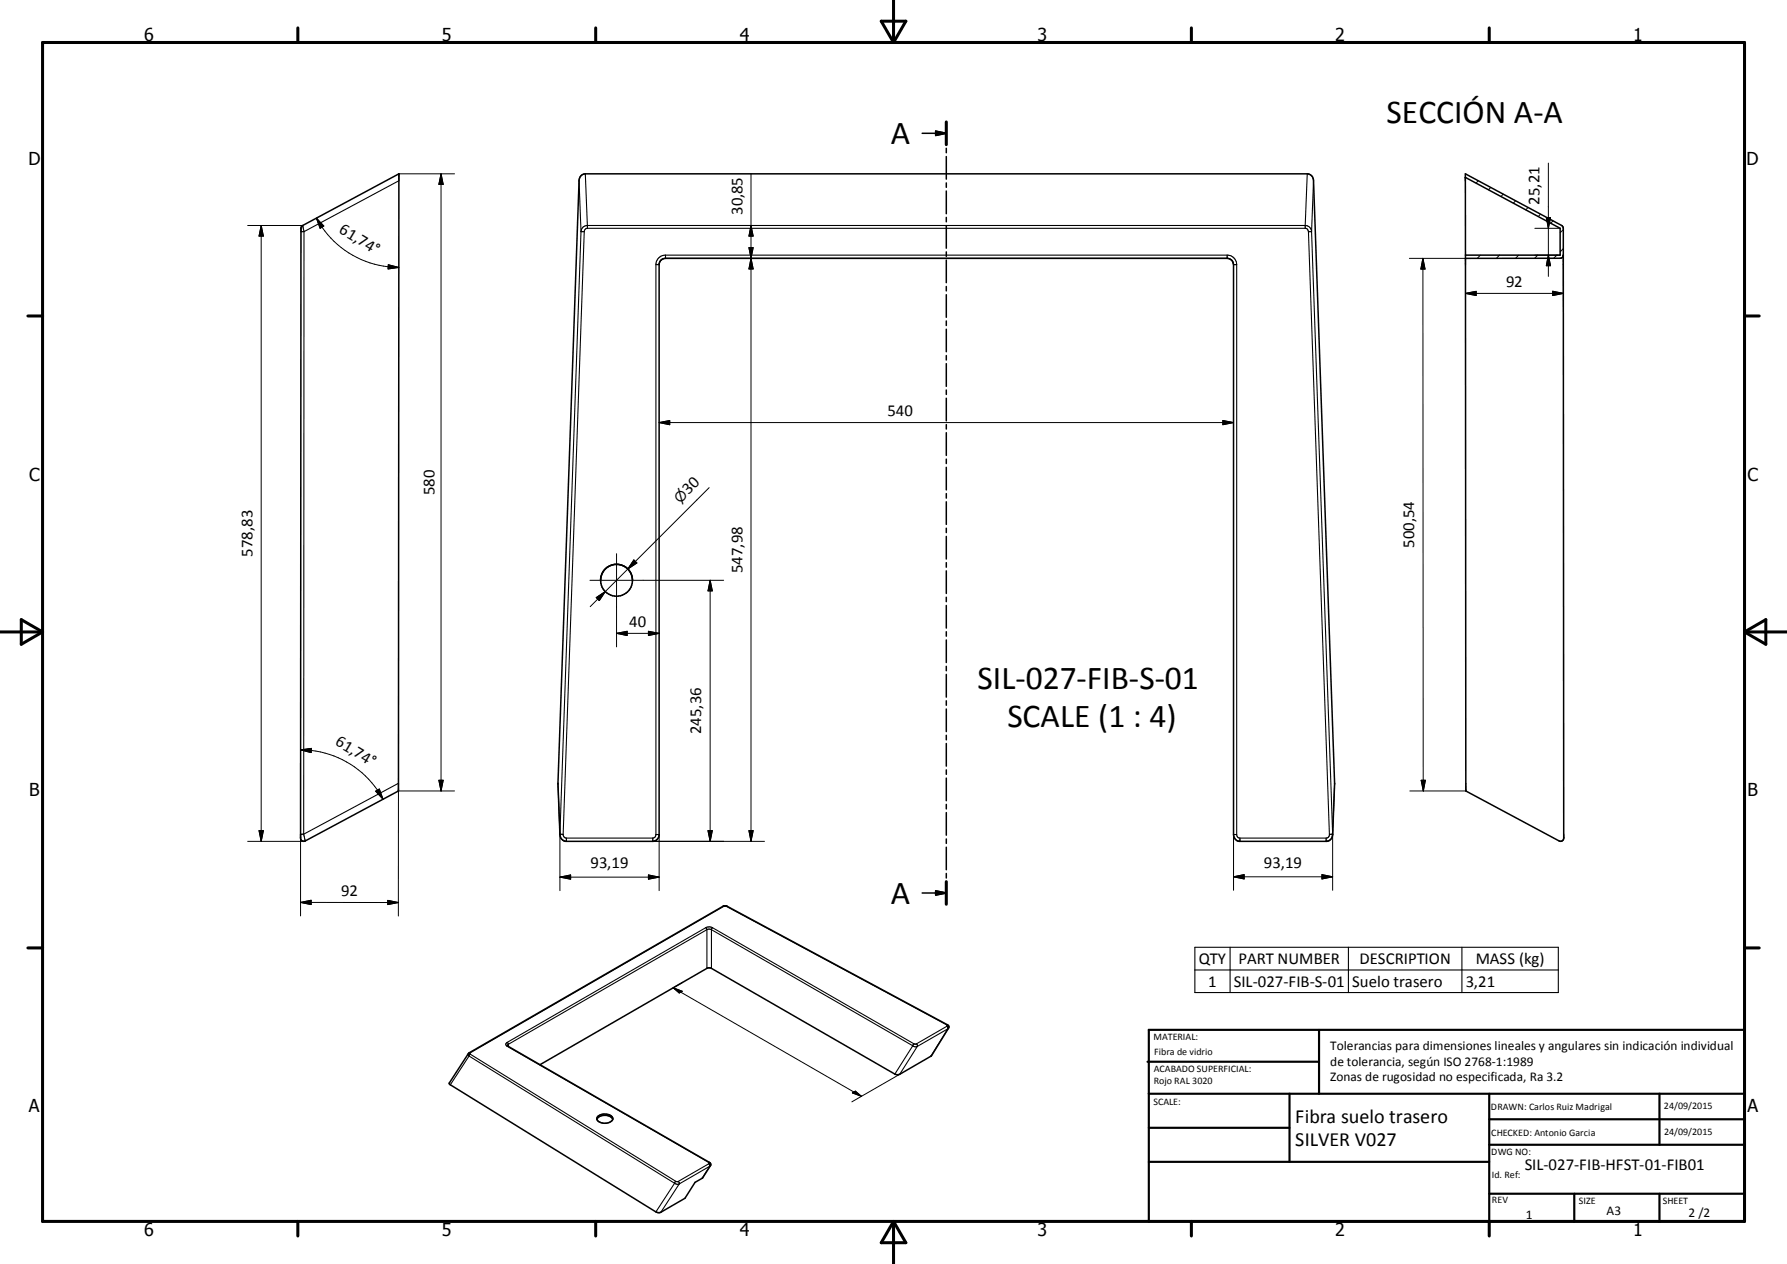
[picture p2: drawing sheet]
<svg xmlns="http://www.w3.org/2000/svg" width="420mm" height="297mm" viewBox="0 0 420 297" stroke-linecap="round" stroke-linejoin="round" font-family="sans-serif">
<g fill="none" stroke="#000" stroke-width=".36">
<path d="M216.8 31.3h5.6M219.9 30.8l2.5 .5-2.5 .5zM222.4 28.7v5.3M222.4 34.9v1M222.4 36.8v5.3M71 53.1l22.8-12.3-.1 145.1-21.9 11.7a.75 .75 0 0 1-1.2-.7l.1-143.3zM222.4 43v1M222.4 44.9v5.3M222.4 51.1v1M222.4 53v5.3M222.4 59.2v1.1M344.4 40.8l22.7 12.2 .3 .4 .1 143.5a.72 .72 0 0 1-1 .7l-22-11.7z"/>
<path d="M344.4 41.7l22.3 11.9v6.3h-22.2M367.4 59.9l-.2 .6-.5 .2h-22.2M154.9 62.2v133.9a1.65 1.65 0 0 1-1.3 1.6h-20.6a1.58 1.58 0 0 1-1.4-1.6l-.5-12 5-141.6a1.55 1.55 0 0 1 1.5-1.7h169.7a1.56 1.56 0 0 1 1.4 1.7l5 141.6-.5 12a1.58 1.58 0 0 1-1.3 1.6h-20.6a1.58 1.58 0 0 1-1.4-1.6v-133.9M154.9 62.2a1.46 1.46 0 0 1 1.5-1.5h132a1.51 1.51 0 0 1 1.5 1.5M222.4 61.1v5.3M222.4 67.3v1.1M222.4 69.2v5.4M222.4 75.4v1.1M222.4 77.3v5.4M222.4 83.5v1.1M222.4 85.4v5.4M222.4 91.6v1.1"/>
<path d="M222.4 93.6v5.3M222.4 99.8v1M222.4 101.7v5.3M222.4 107.9v1M222.4 109.8v5.3M222.4 116v1M222.4 117.9v5.3M141.6 134.6l-.2 .4M141.7 134.3a3.8 3.8 0 0 1 4.3-1.5 3.8 3.8 0 0 1 2.7 3.6M142.9 133.2l-.4 .3a3.7 3.7 0 0 0-1.3 2.9M143.1 133.1a3.7 3.7 0 0 1 5.5 2.4 3.7 3.7 0 0 1-3.8 4.6 3.7 3.7 0 0 1-3.4-4.9M222.4 124.1v1.1"/>
<path d="M222.4 126v5.3M222.4 132.2v1.1M222.4 134.1v5.4M222.4 140.3v1.1M222.4 142.3v5.3M222.4 148.4v1.1M222.4 150.4v5.3M222.4 156.6v1M222.4 158.5v5.3M222.4 164.7v1M222.4 166.6v5.3M222.4 172.8v1"/>
<path d="M222.4 174.7v5.3M222.4 180.9v1M222.4 182.8v5.3M222.4 189v1.1M222.4 190.9v5.3M222.4 197.1v1.1M222.4 199.1v5.3M216.8 209.8h5.6M219.9 209.3l2.5 .5-2.5 .5zM222.4 205.2v1.1M222.4 207.2v5.3M119.3 245.7l47.7 27.6v.5l-1.9 3-1.7 1-2.4 3.8-6 3.3-.8-.1-48.5-30-.1-.4 4.5-6.8 60.2-34.8 .6 .1 51.8 27.9 .3 .4v.4l-4.1 6.5-7.4 4.3-.8 .1-43.5-25-.7-.1-39.6 22.8"/>
<path d="M140.3 263a2.32 2.32 0 0 1 3.7 0M140.5 262.3a2.47 2.47 0 0 1 3.5 .4 1.73 1.73 0 0 1-2.4 1.2 1.12 1.12 0 0 1-1.2-1.4z"/>
</g>
<g fill="none" stroke="#000" stroke-width=".25">
<path d="M71.2 53l.3 1.4M71.5 54.4l-.8 .1M71.5 54.4l-.1 141.6M93.8 42.5l-22.3 11.9M136.1 42.5l.5 11.9M136.6 54.4l.7 .1M136.6 54.4l-5 141.6M137.3 54.5l-4.9 141.5M137.6 40.8l.5 12.2M138.1 53h168.7M138.1 53v.6M138.1 53a1.47 1.47 0 0 0-1.5 1.4"/>
<path d="M138.1 53.6l-.5 .3-.3 .6M138.1 53.6h168.7M156.4 59.9v.8M156.4 59.9a2.26 2.26 0 0 0-2.2 2.3M156.4 59.9h132M288.4 59.9v.8M288.4 59.9a2.26 2.26 0 0 1 2.3 2.3M306.8 53a1.47 1.47 0 0 1 1.5 1.4M306.8 53v.6M306.8 53.6l.5 .3 .2 .6M307.3 40.8l-.5 12.2M307.5 54.5l5 141.5"/>
<path d="M308.3 54.4l4.9 141.6M308.3 54.4l-.8 .1M308.7 42.5l-.4 11.9M154.2 62.2v133.9M156.4 60.7a1.51 1.51 0 0 0-1.5 1.5h-.7M156.4 60.7h132M288.4 60.7a1.56 1.56 0 0 1 1.5 1.5h.8M290.7 62.2v133.9M71.4 196h-.8M71.4 196l.4 1.6M93.7 184.1l-22.3 11.9M131.1 184.1l.5 11.9"/>
<path d="M131.6 196h.8M131.6 196v.1M132.4 196l.3 .8 .4 .1M133.1 196.9v.8M133.1 196.9h20.3M153.4 196.9v.8M154.2 196.1h.7M154.2 196.1l-.3 .6-.5 .2M289.9 196.1h.8M290.7 196.1l.2 .6 .5 .2M291.4 196.9h20.3M291.4 196.9v.8"/>
<path d="M311.7 196.9v.8M312.5 196l-.3 .8-.5 .1M313.2 196v.1M313.2 196h-.7M313.7 184.1l-.5 11.9M165.9 218l.3 .5M165.9 218l.9-.2 .7 .2M165.9 218l-46.7 26.9M166.2 218.5l.3-.2 .7 .2 47.3 27.2M166.2 218.5l-46.7 26.9-.2 .3M166.2 218.5v9M167.5 218l-.3 .3v9.2"/>
<path d="M167.5 218l47.3 27.3M170 212.9l.1 .1M170.1 213l-59.6 34.4M170.1 213h.6M170.7 213l51.8 27.8M170.9 212.9l-.2 .1M280.8 222.6h85.5v10.6h-85.5zM280.8 227.9h85.5M289.1 222.6v10.6M316.9 222.6v10.6M343.6 222.6v10.6M110.1 247.6l.1 .5"/>
<path d="M110.2 248.1l48.4 29.9M110.2 248.1l-4.4 6.8M110.3 247.4h.2M110.5 247.4v.3M110.5 247.7l-.3 .4M110.5 247.7l48.3 29.9M119.2 244.9l.3 .4v.6M119.2 244.9l-.3 .4 .3 .6M119.2 245.9l47.4 27.2M119.4 245.8l-.2 .1M214.5 245.7l.6 .3 .5-.1M214.5 245.7l-4.2 6.7"/>
<path d="M214.8 245.3l-.3 .4M214.8 245.3h.6M215.4 245.3l.2 .6M215.6 245.9l-4.1 6.5M222.5 240.8l.1 .4M222.6 241.2l.2 .5M222.6 241.2l-7.2 4.1M222.7 240.8h-.2M222.8 241.7l-7.2 4.2M222.8 241.7l-4 6.5M223 241.6l-.2 .1M158.6 278l.5 .3 .6-.1"/>
<path d="M158.6 278l-4.4 6.8M158.8 277.6l-.2 .4M158.8 277.6h.6M159.4 277.6l.3 .6M159.7 278.2l-4.4 6.6M166.6 273.1h.1M166.6 273.1v.4M166.6 273.5l.2 .6M166.6 273.5l-7.2 4.1M166.8 274.1l-7.1 4.1M166.8 274.1l-1.8 2.8M167 273.9l-.2 .2"/>
</g>
<circle cx="119.3" cy="245.7" r=".18" fill="#000"/>
<g fill="none" stroke="#000" stroke-width=".71">
<path d="M10 10h400v277h-400zM70 6.6v3.4M140 6.6v3.4M207.1 5h5.8l-2.9 5zM210 0v10M280 6.6v3.4M350 6.6v3.4M222.4 28.7v5.3M6.6 74.2h3.4M410 74.2h3.5M0 148.5h10M5 145.6l5 2.9-5 2.9z"/>
<path d="M410 148.5h10.1M410 148.5l5.1-2.9v5.8zM222.4 207.2v5.3M6.6 222.7h3.4M410 222.7h3.5M70 287v3.4M140 287v3.4M210 287v10M210 287l2.9 5h-5.8zM280 287v3.4M350 287v3.4"/>
</g>
<g fill="none" stroke="#000" stroke-width=".51">
<path d="M269.7 249.5h40.3M270 242h140v45h-140zM270 257h140M303.1 257v16M310 242v15M350 257v30M390.1 257v12M270 265h33.1M270 273h80M350 269h60M350 263h60M350 280.5h60"/>
<path d="M370 280.5v6.5M390.1 280.5v6.5"/>
</g>
<path d="M219.9 30.8l2.5 .5-2.5 .5zM219.9 209.3l2.5 .5-2.5 .5z" fill="#000" stroke="#000" stroke-width=".36"/>
<g fill="none" stroke="#000" stroke-width=".24">
<path d="M363.9 38.3v26.6M58.2 53h13M61.4 53v144.7M61.4 53l.5 2.5h-1zM74.4 51.3a22 22 0 0 0 19.3 11.5M74.4 51.3l1.7 1.8-.9 .5zM93.8 40.8h13M103.7 40.8v145.1M103.7 40.8l.5 2.5h-1zM176 58.2h1l-.5 2.5zM176.5 40.8v156.9M176.5 53l.5 2.5h-1z"/>
<path d="M344.6 40.9l-.2 .1M347.5 42.5l-.6 .5M348 59.9l-.8 .8M350.4 44l-.5 .6M352.5 59.9l-.8 .8M353.3 45.6l-.5 .6M356.2 47.2l-.5 .5M357 59.9l-.8 .8M359.1 48.8l-.5 .5M360.8 53.6h5.9M360.8 59.9h5.9M361.5 59.9l-.8 .8"/>
<path d="M362.1 50.3l-.5 .6M363.5 51.1h.9l-.5 2.5zM363.9 59.9l.5 2.5h-.9zM365 51.9l-.5 .6M365.9 59.9l-.7 .8M367.4 58.4l-.7 .8M367.4 54l-.7 .7M91.3 62.2l2.4 .6-2.5 .4zM176.5 60.7l.5 2.5h-1zM331.3 60.7h13.2M334.4 60.7l.1 125.2M334.4 60.7l.6 2.5h-1z"/>
<path d="M344.5 68.9h23M344.5 68.9l2.5-.4v.9zM365 68.4l2.5 .5-2.5 .5zM367.4 62.2l.1 9.9M154.9 99.3h135M154.9 99.3l2.5-.5v1zM287.4 98.8l2.5 .5-2.5 .5zM166.7 114.6l-28 28M138.7 136.4h31.4M144.9 130.1v21.9M149 131.6l.7 .7-2.1 1.4zM166.9 136.4v61.3"/>
<path d="M166.9 136.4l.5 2.4h-1zM140.1 140.4l2.2-1.4-1.4 2.1zM144.9 148.8h10M144.9 148.8l2.5-.5v1zM152.4 148.3l2.5 .5-2.5 .5zM70.7 176.2a22 22 0 0 1 19.3 11.6M70.7 176.2l2.5-.3-.1 .9zM58.2 197.7h13.2M60.9 195.2h1l-.5 2.5zM70.6 196v19.2M88.3 185.9l.9-.5 .8 2.4zM93.7 184.1l-.1 31.1"/>
<path d="M93.7 185.9h13.1M103.2 183.3h1l-.5 2.6zM131.6 196.1v13.2M153.4 197.7h26.3M154.9 196.1v13.2M166.4 195.2h1l-.5 2.5zM176 195.2h1l-.5 2.5zM289.9 196.1v13.1M313.2 196v13.2M331.4 185.9h13.1M334 183.3h1l-.5 2.6zM70.6 212l23 .1"/>
<path d="M70.6 212l2.5-.5v1.1zM91.1 211.6l2.5 .5-2.5 .5zM131.6 206.1h23.3M131.6 206.1l2.5-.5v1zM152.4 205.6l2.5 .5-2.5 .5zM289.9 206h23.3M289.9 206l2.5-.5v1zM310.7 205.5l2.5 .5-2.5 .5zM158.2 232.1l44.3 25.5M158.2 232.1l2.2 .8-.7 .4zM160.5 230.8l-2.3 1.3M200.3 256.8l.8-.4 1.4 1.2z"/>
<path d="M211.5 252.4l-11.3 6.5"/>
</g>
<g fill="#000" stroke="#000" stroke-width=".24">
<path d="M61.4 53l.5 2.5h-1zM74.4 51.3l1.7 1.8-.9 .5zM103.7 40.8l.5 2.5h-1zM176 58.2h1l-.5 2.5zM176.5 53l.5 2.5h-1zM363.5 51.1h.9l-.5 2.5zM91.3 62.2l2.4 .6-2.5 .4zM176.5 60.7l.5 2.5h-1zM334.4 60.7l.6 2.5h-1zM344.5 68.9l2.5-.4v.9zM363.9 59.9l.5 2.5h-.9zM365 68.4l2.5 .5-2.5 .5z"/>
<path d="M154.9 99.3l2.5-.5v1zM287.4 98.8l2.5 .5-2.5 .5zM149 131.6l.7 .7-2.1 1.4zM166.9 136.4l.5 2.4h-1zM140.1 140.4l2.2-1.4-1.4 2.1zM144.9 148.8l2.5-.5v1zM152.4 148.3l2.5 .5-2.5 .5zM70.7 176.2l2.5-.3-.1 .9zM60.9 195.2h1l-.5 2.5zM88.3 185.9l.9-.5 .8 2.4zM103.2 183.3h1l-.5 2.6zM166.4 195.2h1l-.5 2.5z"/>
<path d="M176 195.2h1l-.5 2.5zM334 183.3h1l-.5 2.6zM70.6 212l2.5-.5v1.1zM91.1 211.6l2.5 .5-2.5 .5zM131.6 206.1l2.5-.5v1zM152.4 205.6l2.5 .5-2.5 .5zM289.9 206l2.5-.5v1zM310.7 205.5l2.5 .5-2.5 .5zM158.2 232.1l2.2 .8-.7 .4zM200.3 256.8l.8-.4 1.4 1.2z"/>
</g>
<g font-size="7.9">
<text x="325.9" y="28.8">SECCIÓN A-A</text>
<text x="209.4" y="33.9">A</text>
<text x="229.8" y="161.9">SIL-027-FIB-S-01</text>
<text x="236.8" y="170.9">SCALE (1 : 4)</text>
<text x="209.4" y="212.3">A</text>
</g>
<g font-size="4.7">
<text x="304.5" y="263.9">Fibra suelo trasero</text>
<text x="304.5" y="269.3">SILVER V027</text>
</g>
<g font-size="4.2">
<text x="33.9" y="9.6">6</text>
<text x="103.9" y="9.6">5</text>
<text x="173.9" y="9.6">4</text>
<text x="243.8" y="9.6">3</text>
<text x="313.9" y="9.6">2</text>
<text x="383.9" y="9.6">1</text>
<text x="6.7" y="38.7">D</text>
<text x="410.5" y="38.7">D</text>
<text x="6.9" y="112.9">C</text>
<text x="410.7" y="112.9">C</text>
<text x="6.9" y="187.1">B</text>
<text x="410.7" y="187.1">B</text>
<text x="6.8" y="261.4">A</text>
<text x="410.7" y="261.4">A</text>
<text x="33.9" y="290.4">6</text>
<text x="103.9" y="290.4">5</text>
<text x="173.9" y="290.4">4</text>
<text x="243.8" y="290.4">3</text>
<text x="313.9" y="290.4">2</text>
<text x="383.9" y="290.4">1</text>
</g>
<g font-size="3.9">
<text x="174.5" y="50.5" transform="rotate(-90 174.5 50.5)">30,85</text>
<text x="361.9" y="48.1" transform="rotate(-90 361.9 48.1)">25,21</text>
<text x="79.5" y="54.6" transform="rotate(31 79.5 54.6)">61,74°</text>
<text x="354" y="67.4">92</text>
<text x="208.6" y="97.7">540</text>
<text x="102.1" y="116.3" transform="rotate(-90 102.1 116.3)">580</text>
<text x="161.8" y="116.4" transform="rotate(-45 161.8 116.4)">30</text>
<text x="59.4" y="130.8" transform="rotate(-90 59.4 130.8)">578,83</text>
<text x="332.4" y="128.8" transform="rotate(-90 332.4 128.8)">500,54</text>
<text x="174.5" y="134.7" transform="rotate(-90 174.5 134.7)">547,98</text>
<text x="147.9" y="147.3">40</text>
<text x="164.8" y="172.5" transform="rotate(-90 164.8 172.5)">245,36</text>
<text x="78.7" y="174.9" transform="rotate(31 78.7 174.9)">61,74°</text>
<text x="138.8" y="204">93,19</text>
<text x="297.1" y="204">93,19</text>
<text x="80.2" y="210.5">92</text>
<text x="281.8" y="226.5">QTY</text>
<text x="291.1" y="226.5">PART NUMBER</text>
<text x="319.5" y="226.5">DESCRIPTION</text>
<text x="346.9" y="226.6">MASS (kg)</text>
<text x="284" y="231.8">1</text>
<text x="290" y="231.8">SIL-027-FIB-S-01</text>
<text x="317.8" y="231.9">Suelo trasero</text>
<text x="344.5" y="231.8">3,21</text>
<text x="358.4" y="274.9">SIL-027-FIB-HFST-01-FIB01</text>
</g>
<text font-size="3.3" x="159.9" y="118.4" transform="rotate(-45 159.9 118.4)">⌀</text>
<g font-size="3.1">
<text x="312.7" y="246.8">Tolerancias para dimensiones lineales y angulares sin indicación individual</text>
<text x="312.7" y="250.4">de tolerancia, según ISO 2768-1:1989</text>
<text x="312.7" y="254">Zonas de rugosidad no especificada, Ra 3.2</text>
<text x="358.6" y="286.5">1</text>
<text x="377.6" y="285.6">A3</text>
<text x="396.9" y="285.9">2 /2</text>
</g>
<g font-size="2.4">
<text x="271.1" y="244.4">MATERIAL:</text>
<text x="271.2" y="252">ACABADO SUPERFICIAL:</text>
<text x="271.3" y="248">Fibra de vidrio</text>
<text x="271.2" y="254.7">Rojo RAL 3020</text>
<text x="271.1" y="259.7">SCALE:</text>
<text x="350.4" y="260.8">DRAWN: Carlos Ruiz Madrigal</text>
<text x="391.1" y="260.6">24/09/2015</text>
<text x="350.5" y="267">CHECKED: Antonio Garcia</text>
<text x="391.2" y="266.7">24/09/2015</text>
<text x="350.5" y="271.4">DWG NO:</text>
<text x="350.7" y="276.9">Id. Ref:</text>
<text x="350.7" y="282.8">REV</text>
<text x="371.1" y="282.9">SIZE</text>
<text x="390.8" y="283">SHEET</text>
</g>
</svg>
